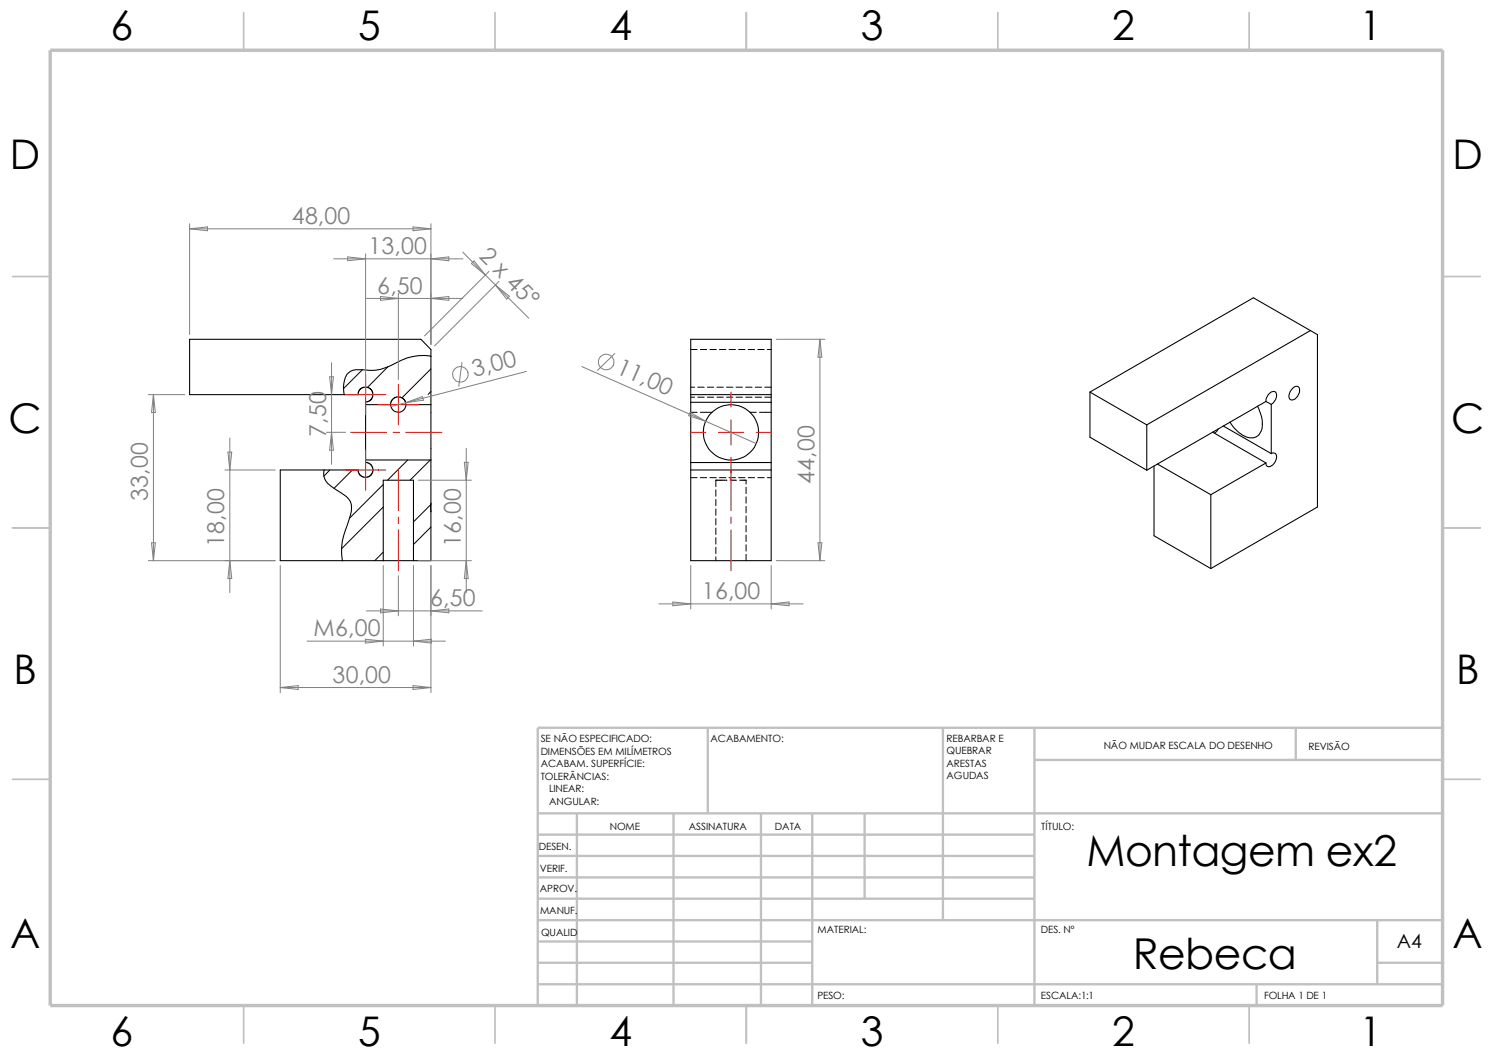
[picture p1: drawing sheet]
<svg xmlns="http://www.w3.org/2000/svg" width="297mm" height="210mm" viewBox="0 0 297 210" stroke-linecap="round" stroke-linejoin="round" font-family="sans-serif">
<g fill="none" stroke="#c0c0c0" stroke-width=".34">
<path d="M48.5 2.5v7.5M98.5 2.5v7.5M148.5 2.5v7.5M198.5 2.5v7.5M248.5 2.5v7.5M2.5 55h7.5M287 55h7.5M2.5 105h7.5M287 105h7.5M2.5 155h7.5M287 155h7.5M48.5 200v7.5"/>
<path d="M98.5 200v7.5M148.5 200v7.5M198.5 200v7.5M248.5 200v7.5"/>
</g>
<g fill="none" stroke="#c0c0c0" stroke-width=".47">
<path d="M140.8 144.7v17.1M187.6 144.7v38.3M205.8 151.1h81.2M205.8 144.7v55.3M257.8 144.7v6.4M287 144.7h-180v55.3M107 174.5h98.8M107 170.2h98.8M107 166h98.8M107 161.8h180M107 178.7h98.8M114.8 161.8v38.2"/>
<path d="M134 161.8v38.2M151.4 161.8v38.2M161.6 161.8v38.2M172 161.8v16.9M107 195.7h180M107 187.2h54.6M107 191.5h54.6M107 183h180M250 195.7v4.3M274 183v12.7M274 191.5h13"/>
</g>
<path d="M10 10h277v190h-277z" fill="none" stroke="#c0c0c0" stroke-width=".68" stroke-linecap="butt"/>
<g fill="none" stroke="#000" stroke-width=".2">
<path d="M72.1 73.5l-3.8 3.8M77.2 72.9l-4.1 4.1M85.7 73.4l-5.7 5.7M85.7 77.9l-.5 .5M137.4 69.5h1.3M137.4 77h.8M137.4 79h.8M138.8 77h1.3M138.8 79h1.3M139.3 69.5h1.3M140.7 77h1.3M140.7 79h1.3"/>
<path d="M141.2 69.5h1.3M142.6 77h1.3M142.6 79h1.3M143.1 69.5h1.3M144.5 77h1.3M144.5 79h1.3M145 69.5h1.3M146.4 77h1.3M146.4 79h1.3M146.9 69.5h1.3M148.3 77h1.3M148.3 79h1.3"/>
<path d="M148.8 69.5h1.3M150.2 77h1.3M150.2 79h1.3M150.7 69.5h1.3M152.1 77h1.3M152.1 79h1.3M152.7 69.5h.7M65.6 93.5l-1.2 1.2M70.1 93.5l-3.6 3.6M76.2 96.4l-6.6 6.6M81.1 91.5l-4 4M85.6 91.5l-4 4"/>
<path d="M137.4 95h1.3M137.4 82h1.3M139.3 95h1.3M139.3 82h2.3M141.2 95h1.3M142.4 97.4v1.3M142.4 99.3v1.3M143.1 95h1.3M144.6 95.5h-2.2v1.3M145 95h1.3M145.2 95.5h1.3M146.9 95h1.3"/>
<path d="M147.2 95.5h1.2v.8M148.4 96.9v1.3M148.4 98.8v1.3M148.8 95h1.3M149.2 82h1.3M150.7 95h1.3M151.1 82h2.3M152.7 95h.7M76.2 109.8l-1.7 1.7M76.2 100.8l-8.3 8.3M85.7 100.3l-3.4 3.5M85.7 104.8l-3.4 3.5"/>
<path d="M142.4 101.2v1.3M142.4 103.1v1.3M142.4 105v1.3M142.4 106.9v1.3M142.4 108.8v1.3M142.4 110.7v.8M148.4 100.7v1.3M148.4 102.6v1.3M148.4 104.5v1.3M148.4 106.4v1.3M148.4 108.3v1.3M148.4 110.2v1.3"/>
</g>
<g fill="none" stroke="#000" stroke-width=".21">
<path d="M72.7 80l1-.4 .3-.4 .2-.7-.3-1-.5-.4-.7-.1-.7 .1-.5 .4-.3 .6v.4h-33.5v-11h46l2 2v11M85.7 70.9a10.6 10.6 0 0 0-7.3 1.5 9.1 9.1 0 0 1-6.4 1.1 2.95 2.95 0 0 0-3 1l-.3 .6a6.4 6.4 0 0 0-.2 3.4M137.4 78.5v1.5M137.4 78.5h16M137.4 78.5v-11h16v11M153.4 78.5v1.5M216.8 78l11.3 6.5M216.8 78v9l11.3 6.5M251.8 79.8a1.81 1.81 0 0 1 1.9-1.9 1.78 1.78 0 0 1-.8 2.5M251.8 79.8l-23.7 13.7M251.8 79.8l1.1 .6M257.3 77.1a.72 .72 0 0 1 .9-.2 .72 .72 0 0 1 .3 .9 1.76 1.76 0 0 1-1.7 1.7 1.65 1.65 0 0 1 .5-2.4z"/>
<path d="M260.7 65.7l-11.4-6.5-32.5 18.8M260.7 65.7l-32.6 18.8M260.7 65.7l1.4 .8v34.3l-21.2 12.3M64.5 93.5a3.2 3.2 0 0 0 1.9 3.6l1.3 .8a3.4 3.4 0 0 1 2.2 3.8l-.8 2.7a12 12 0 0 0-1 7.1M72.7 91.9l1 .4 .3 .5 .2 .6-.3 1-.5 .4-.7 .2-.9-.4-.4-.5-.2-.6h-15.4v18h20.4M72.7 80.5v11M72.7 80v.5M72.7 91.5v.5M72.7 91.5h13M72.7 80.5h5M77.7 80.5a1.5 1.5 0 0 0 1.5 1.5 1.5 1.5 0 0 0 1.5-1.5h5M77.7 80.5v-.4l.3-.6 .5-.4 .7-.2 .8 .2 .5 .4 .3 1"/>
<path d="M85.7 91.5v20h-3.4M85.7 80.5v11M137.4 92v1.5M137.4 93.5v18h16v-18M137.4 93.5h16M137.4 80v12M137.4 92h16M137.4 80h16M153.4 92v1.5M153.4 80v12M228.1 84.5v9M229.6 92.7v13.9l11.3 6.5"/>
<path d="M230.3 92.3l10.6 6.1M240.9 98.4v14.7M241.2 85.9l10.6 6.2M242.4 85.3l-.8 .8M243.3 84.7l9.6 5.5M250.1 80.8a5.8 5.8 0 0 1 .6 5.3 2.15 2.15 0 0 1-3.1 .6 7 7 0 0 1-2.9-2.8M251.8 92.1l-10.9 6.3M252.9 90.2a.7 .7 0 0 1 .9 .1 .7 .7 0 0 1 .1 .8 1.82 1.82 0 0 1-1.7 1.7l-.2-.2-.2-.5M252.9 80.4v9.8M76.2 111.5h6.1M76.2 111.5v-16h6.1v16M85.7 100.1v1.7"/>
<circle cx="145.4" cy="86" r="5.5"/>
</g>
<g fill="none" stroke="#f00" stroke-width=".2">
<path d="M68.7 78.5h8.1M72.7 74.5v8M79.2 76.5v8M145.4 78v3M68.7 93.5h8.1M69.8 86h7.1M72.7 89.5v8M75.2 80.5h8M78.2 86h1.3M79.2 93.5v8.1M80.7 86h7.2M137.4 86h3"/>
<path d="M142.9 86h5M145.4 83.5v5M145.4 91v10.6M150.4 86h3M79.2 102.8v1.3M79.2 105.4v8.1M145.4 102.8v1.3M145.4 105.4v8.1"/>
</g>
<g fill="none" stroke="#808080" stroke-width=".2">
<path d="M37.7 45.5l3.6-.4v.8zM37.7 45.5h48M37.7 44.5v22M66.4 51.5h25.7M69.2 51.1l3.5 .4-3.5 .4zM72.7 50.5v28.5M72.9 59.4h19.2M75.7 59l3.5 .4-3.5 .3zM79.2 58.3v17.2M82.2 45.1l3.5 .4-3.5 .4zM85.7 51.5l3.6-.4v.8zM85.7 59.4l3.6-.4v.7z"/>
<path d="M85.7 44.5v24M92.1 50.2l4.5 4.5M93.8 52.4l.5-.5 2.3 2.8zM96.6 54.7l8.6 8.6M97.3 54l-12.8 12.8M98.6 56.7l2.7 2.2-.5 .6zM99.3 56l-12.9 12.8M29.5 78.5h7.2M30.5 78.5l.4 3.5h-.8zM30.5 78.5v33M65.6 74.9h.7l-.3 3.6zM66 72.1v20.2"/>
<path d="M91.9 72.1l-.6 4.7M104.7 73.9l-26.9 7M115.7 72.9l34.8 15.3M122.3 70.3l-3.4 3.4M154.4 67.5h9.7M163.1 67.5l.4 3.5h-.8zM163.1 67.5v44M44.7 93.5h10M45.3 89.9h.8l-.4 3.6zM45.7 87.1v30.8M64.9 86h3.8M66 86l.3 3.5h-.7z"/>
<path d="M80.7 80.1l3.3-1.2 .2 .7zM83.2 95.5h10.6M92.4 91.9h.7l-.3 3.6zM92.8 89.2v28.7M137.3 82l3.1 1.8-3.4-1.1zM29.5 111.5h25.2M30.1 107.9h.8l-.4 3.6zM45.7 111.5l.4 3.6h-.8zM55.8 112.5v25.3M76.2 112.5v16M79.2 114.5v8M82.3 112.5v16"/>
<path d="M83.2 111.5h10.6M85.7 112.5v25.3M92.8 111.5l.3 3.6h-.7zM133.9 119.7l3.5 .4-3.5 .4zM137.4 112.5v8.6M153.4 112.5v8.6M154.4 111.5h9.7M162.7 107.9h.8l-.4 3.6zM55.8 136.7l3.5-.3v.7zM55.8 136.7h29.9M61.1 127.5h27.5M72.7 127.1l3.5 .4-3.5 .4z"/>
<path d="M72.9 121.5h23M75.7 121.1l3.5 .4-3.5 .4zM82.2 136.4l3.5 .3-3.5 .4zM82.3 127.5l3.5-.4v.8zM85.7 121.5l3.6-.4v.8zM131.1 120.1h28.7M153.4 120.1l3.6-.4v.8z"/>
<circle cx="91.6" cy="74.4" r="1.56"/>
<circle cx="120.6" cy="72" r="1.56"/>
</g>
<g font-size="8.5">
<text x="216.1" y="172.3">Montagem ex2</text>
<text x="225.4" y="192.7">Rebeca</text>
</g>
<g font-size="8.1">
<text x="22" y="8">6</text>
<text x="71.2" y="8">5</text>
<text x="121.2" y="8">4</text>
<text x="171.2" y="8">3</text>
<text x="221.2" y="8">2</text>
<text x="270.5" y="8">1</text>
<text x="1.9" y="33.6">D</text>
<text x="288.9" y="33.6">D</text>
<text x="1.7" y="86.1">C</text>
<text x="288.7" y="86.1">C</text>
<text x="2.7" y="136.1">B</text>
<text x="289.7" y="136.1">B</text>
<text x="2" y="188.6">A</text>
<text x="289" y="188.6">A</text>
<text x="22" y="207.9">6</text>
<text x="71.2" y="207.9">5</text>
<text x="121.2" y="207.9">4</text>
<text x="171.2" y="207.9">3</text>
<text x="221.2" y="207.9">2</text>
<text x="270.5" y="207.9">1</text>
</g>
<g font-size="4.6" fill="#808080">
<text x="58" y="44.6">48,00</text>
<text x="73.3" y="50.5">13,00</text>
<text x="95.1" y="51.1" transform="rotate(45 95.1 51.1)">2 x 45°</text>
<text x="75.1" y="58.4">6,50</text>
<text x="94.3" y="75" transform="rotate(-15 94.3 75)">3,00</text>
<text x="122.4" y="74.1" transform="rotate(24 122.4 74.1)">11,00</text>
<text x="64.9" y="86.9" transform="rotate(-90 64.9 86.9)">7,50</text>
<text x="29.4" y="99.6" transform="rotate(-90 29.4 99.6)">33,00</text>
<text x="162" y="96.2" transform="rotate(-90 162 96.2)">44,00</text>
<text x="44.6" y="108.7" transform="rotate(-90 44.6 108.7)">18,00</text>
<text x="91.7" y="108.7" transform="rotate(-90 91.7 108.7)">16,00</text>
<text x="139.6" y="119.2">16,00</text>
<text x="85.6" y="120.6">6,50</text>
<text x="62.4" y="126.6">M6,00</text>
<text x="66.2" y="135.8">30,00</text>
</g>
<text font-size="3.9" x="277.9" y="188.5">A4</text>
<g font-size="2">
<text x="107.6" y="147.6">SE NÃO ESPECIFICADO:</text>
<text x="141.4" y="147.6">ACABAMENTO:</text>
<text x="188.3" y="147.5">REBARBAR E</text>
<text x="219.6" y="149">NÃO MUDAR ESCALA DO DESENHO</text>
<text x="260.3" y="149.2">REVISÃO</text>
<text x="107.6" y="155.1">TOLERÂNCIAS:</text>
<text x="107.6" y="152.6">ACABAM. SUPERFÍCIE:</text>
<text x="107.6" y="150.1">DIMENSÕES EM MILÍMETROS</text>
<text x="188.3" y="155">AGUDAS</text>
<text x="188.3" y="150">QUEBRAR</text>
<text x="188.3" y="152.5">ARESTAS</text>
<text x="109.2" y="160.1">ANGULAR:</text>
<text x="109.2" y="157.6">LINEAR:</text>
<text x="121.3" y="165.1">NOME</text>
<text x="137" y="165">ASSINATURA</text>
<text x="154.2" y="165">DATA</text>
<text x="207.1" y="165">TÍTULO:</text>
<text x="107.2" y="169.1">DESEN.</text>
<text x="107.4" y="173.4">VERIF.</text>
<text x="107.4" y="177.5">APROV.</text>
<text x="107.4" y="181.8">MANUF.</text>
<text x="162.6" y="185.5">MATERIAL:</text>
<text x="207.1" y="185.5">DES. Nº</text>
<text x="107.7" y="186.2">QUALID</text>
<text x="162.6" y="198.6">PESO:</text>
<text x="207.1" y="198.6">ESCALA:1:1</text>
<text x="251.5" y="198.6">FOLHA 1 DE 1</text>
</g>
</svg>
